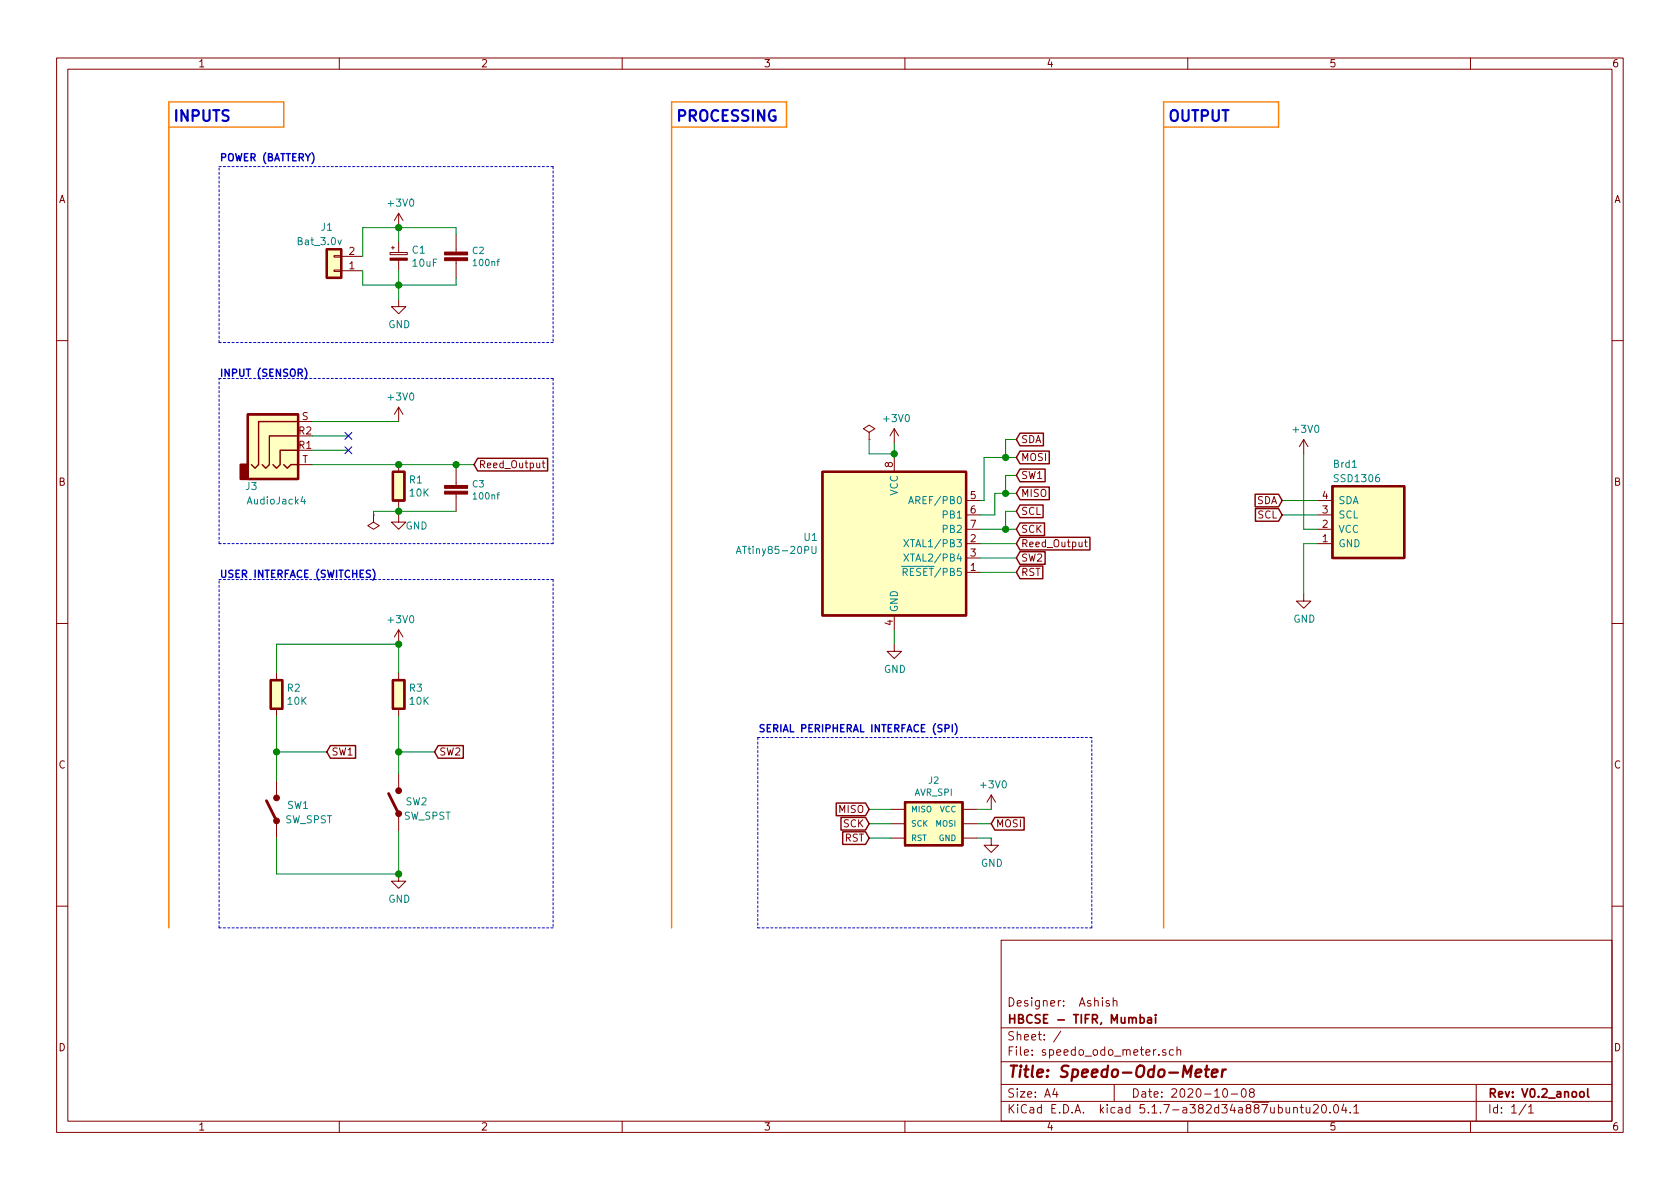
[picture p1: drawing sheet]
EESchema Schematic File Version 4
EELAYER 30 0
EELAYER END
$Descr A4 11693 8268
encoding utf-8
Sheet 1 1
Title "Speedo-Odo-Meter"
Date "2020-10-08"
Rev "V0.2_anool"
Comp "HBCSE - TIFR, Mumbai"
Comment1 "Designer:  Ashish"
Comment2 ""
Comment3 ""
Comment4 ""
$EndDescr
Text Notes 5275 5100 0    50   ~ 10
SERIAL PERIPHERAL INTERFACE (SPI)
Wire Notes Line
	5275 5125 5275 6450
Wire Notes Line
	7600 5125 5275 5125
Wire Notes Line
	7600 6450 7600 5125
Wire Notes Line
	5275 6450 7600 6450
Text Notes 8125 850  0    75   ~ 15
OUTPUT
Text Notes 4700 850  0    75   ~ 15
PROCESSING
Text Notes 1200 850  0    75   ~ 15
INPUTS
Text Notes 1525 4025 0    50   ~ 10
USER INTERFACE (SWITCHES)
Text Notes 1525 2625 0    50   ~ 10
INPUT (SENSOR)
Wire Notes Line
	1525 6450 1525 4025
Wire Notes Line
	3850 6450 1525 6450
Wire Notes Line
	3850 4025 3850 6450
Wire Notes Line
	1525 4025 3850 4025
Wire Notes Line
	1525 3775 1525 2625
Wire Notes Line
	3850 3775 1525 3775
Wire Notes Line
	3850 2625 3850 3775
Wire Notes Line
	1525 2625 3850 2625
Wire Notes Line
	1525 2375 1525 1150
Wire Notes Line
	3850 2375 1525 2375
Wire Notes Line
	3850 1150 3850 2375
Wire Notes Line
	1525 1150 3850 1150
Text Notes 1525 1125 0    50   ~ 10
POWER (BATTERY)
Wire Wire Line
	2775 1875 2775 1975
$Comp
L speedo_odo_meter:CP_Small C1
U 1 1
P 2775 1775
F 0 "C1" H 2863 1821 50  0000 L CNN
F 1 "10uF" H 2863 1730 50  0000 L CNN
F 2 "speedo-odo-meter:CP_Radial_D8.0mm_P2.50mm" H 2775 1775 50  0001 C CNN
F 3 "~" H 2775 1775 50  0001 C CNN
	1    2775 1775
	1    0    0    -1  
$EndComp
Wire Wire Line
	9075 3775 9075 4125
Wire Wire Line
	7000 3175 7075 3175
Connection ~ 7000 3175
Wire Wire Line
	7000 3050 7000 3175
Wire Wire Line
	7075 3050 7000 3050
Wire Wire Line
	7000 3675 7075 3675
Connection ~ 7000 3675
Wire Wire Line
	7000 3550 7000 3675
Wire Wire Line
	7075 3550 7000 3550
Connection ~ 7000 3425
Wire Wire Line
	7075 3425 7000 3425
Wire Wire Line
	6925 3425 6925 3575
Wire Wire Line
	7000 3425 6925 3425
Wire Wire Line
	7000 3300 7000 3425
Wire Wire Line
	7075 3300 7000 3300
Wire Wire Line
	3300 3225 3175 3225
Connection ~ 1925 5225
Wire Wire Line
	2775 5225 3025 5225
Connection ~ 2775 6075
Wire Wire Line
	1925 6075 2775 6075
Wire Wire Line
	6225 3150 6225 3175
Connection ~ 6225 3150
Wire Wire Line
	6050 3150 6225 3150
Wire Wire Line
	6050 3050 6050 3150
$Comp
L power:PWR_FLAG #FLG0102
U 1 1
P 6050 3050
F 0 "#FLG0102" H 6050 3125 50  0001 C CNN
F 1 "PWR_FLAG" H 6050 3223 50  0001 C CNN
F 2 "" H 6050 3050 50  0001 C CNN
F 3 "~" H 6050 3050 50  0001 C CNN
	1    6050 3050
	1    0    0    -1  
$EndComp
Connection ~ 2775 3550
Wire Wire Line
	2600 3550 2775 3550
NoConn ~ 2425 3125
NoConn ~ 2425 3025
Wire Wire Line
	6825 3875 7075 3875
Text GLabel 7075 3875 2    50   Input ~ 0
SW2
Wire Wire Line
	6825 3575 6925 3575
Wire Wire Line
	6850 3175 7000 3175
Wire Wire Line
	6850 3475 6850 3175
Wire Wire Line
	6825 3475 6850 3475
Text GLabel 7075 3300 2    50   Input ~ 0
SW1
Text GLabel 3025 5225 2    50   Input ~ 0
SW2
Text GLabel 2275 5225 2    50   Input ~ 0
SW1
Wire Wire Line
	2275 5225 1925 5225
Connection ~ 2775 5225
Wire Wire Line
	2775 5775 2775 6075
Wire Wire Line
	1925 5825 1925 6075
$Comp
L power:GND #PWR0112
U 1 1
P 2775 6075
F 0 "#PWR0112" H 2775 5825 50  0001 C CNN
F 1 "GND" H 2780 5902 50  0000 C CNN
F 2 "" H 2775 6075 50  0001 C CNN
F 3 "" H 2775 6075 50  0001 C CNN
	1    2775 6075
	1    0    0    -1  
$EndComp
Wire Wire Line
	2775 5375 2775 5225
Wire Wire Line
	2775 4975 2775 5225
Wire Wire Line
	1925 5425 1925 5225
Wire Wire Line
	1925 5225 1925 4975
Connection ~ 2775 4475
Wire Wire Line
	2775 4475 2775 4675
Wire Wire Line
	1925 4475 2775 4475
Wire Wire Line
	1925 4675 1925 4475
$Comp
L speedo_odo_meter-rescue:+3V0-power #PWR0111
U 1 1
P 2775 4475
F 0 "#PWR0111" H 2775 4325 50  0001 C CNN
F 1 "+3V0" H 2790 4648 50  0000 C CNN
F 2 "" H 2775 4475 50  0001 C CNN
F 3 "" H 2775 4475 50  0001 C CNN
	1    2775 4475
	1    0    0    -1  
$EndComp
$Comp
L speedo_odo_meter:R R3
U 1 1
P 2775 4825
F 0 "R3" H 2843 4871 50  0000 L CNN
F 1 "10K" H 2843 4780 50  0000 L CNN
F 2 "speedo-odo-meter:R_Axial_DIN0207_L6.3mm_D2.5mm_P7.62mm_Horizontal" V 2815 4815 50  0001 C CNN
F 3 "~" H 2775 4825 50  0001 C CNN
	1    2775 4825
	1    0    0    -1  
$EndComp
$Comp
L speedo_odo_meter:R R2
U 1 1
P 1925 4825
F 0 "R2" H 1993 4871 50  0000 L CNN
F 1 "10K" H 1993 4780 50  0000 L CNN
F 2 "speedo-odo-meter:R_Axial_DIN0207_L6.3mm_D2.5mm_P7.62mm_Horizontal" V 1965 4815 50  0001 C CNN
F 3 "~" H 1925 4825 50  0001 C CNN
	1    1925 4825
	1    0    0    -1  
$EndComp
Text GLabel 7075 3175 2    50   Input ~ 0
MOSI
Wire Wire Line
	6825 3975 7075 3975
Text GLabel 7075 3975 2    50   Input ~ 0
RST
Wire Wire Line
	6825 3675 7000 3675
Text GLabel 7075 3675 2    50   Input ~ 0
SCK
Text GLabel 7075 3425 2    50   Input ~ 0
MISO
Wire Wire Line
	6200 5825 6050 5825
Wire Wire Line
	6200 5725 6050 5725
Wire Wire Line
	6050 5625 6200 5625
Wire Wire Line
	6800 5825 6900 5825
Wire Wire Line
	6800 5725 6900 5725
Wire Wire Line
	6800 5625 6900 5625
$Comp
L power:GND #PWR0110
U 1 1
P 6900 5825
F 0 "#PWR0110" H 6900 5575 50  0001 C CNN
F 1 "GND" H 6905 5652 50  0000 C CNN
F 2 "" H 6900 5825 50  0001 C CNN
F 3 "" H 6900 5825 50  0001 C CNN
	1    6900 5825
	1    0    0    -1  
$EndComp
$Comp
L speedo_odo_meter-rescue:+3V0-power #PWR0109
U 1 1
P 6900 5625
F 0 "#PWR0109" H 6900 5475 50  0001 C CNN
F 1 "+3V0" H 6915 5798 50  0000 C CNN
F 2 "" H 6900 5625 50  0001 C CNN
F 3 "" H 6900 5625 50  0001 C CNN
	1    6900 5625
	1    0    0    -1  
$EndComp
Text GLabel 6900 5725 2    50   Input ~ 0
MOSI
Text GLabel 6050 5825 0    50   Input ~ 0
RST
Text GLabel 6050 5725 0    50   Input ~ 0
SCK
Text GLabel 6050 5625 0    50   Input ~ 0
MISO
Text GLabel 7075 3050 2    50   Input ~ 0
SDA
Text GLabel 7075 3550 2    50   Input ~ 0
SCL
Wire Wire Line
	9175 3575 8925 3575
Wire Wire Line
	9175 3475 8925 3475
Text GLabel 8925 3475 0    50   Input ~ 0
SDA
Text GLabel 8925 3575 0    50   Input ~ 0
SCL
Wire Wire Line
	9075 3675 9075 3150
Wire Wire Line
	9175 3775 9075 3775
$Comp
L power:GND #PWR0108
U 1 1
P 9075 4125
F 0 "#PWR0108" H 9075 3875 50  0001 C CNN
F 1 "GND" H 9080 3952 50  0000 C CNN
F 2 "" H 9075 4125 50  0001 C CNN
F 3 "" H 9075 4125 50  0001 C CNN
	1    9075 4125
	1    0    0    -1  
$EndComp
Wire Wire Line
	9175 3675 9075 3675
$Comp
L speedo_odo_meter-rescue:+3V0-power #PWR0107
U 1 1
P 9075 3150
F 0 "#PWR0107" H 9075 3000 50  0001 C CNN
F 1 "+3V0" H 9090 3323 50  0000 C CNN
F 2 "" H 9075 3150 50  0001 C CNN
F 3 "" H 9075 3150 50  0001 C CNN
	1    9075 3150
	1    0    0    -1  
$EndComp
Wire Wire Line
	6225 3075 6225 3150
Wire Wire Line
	6225 4475 6225 4375
$Comp
L power:GND #PWR0106
U 1 1
P 6225 4475
F 0 "#PWR0106" H 6225 4225 50  0001 C CNN
F 1 "GND" H 6230 4302 50  0000 C CNN
F 2 "" H 6225 4475 50  0001 C CNN
F 3 "" H 6225 4475 50  0001 C CNN
	1    6225 4475
	1    0    0    -1  
$EndComp
$Comp
L speedo_odo_meter-rescue:+3V0-power #PWR0105
U 1 1
P 6225 3075
F 0 "#PWR0105" H 6225 2925 50  0001 C CNN
F 1 "+3V0" H 6240 3248 50  0000 C CNN
F 2 "" H 6225 3075 50  0001 C CNN
F 3 "" H 6225 3075 50  0001 C CNN
	1    6225 3075
	1    0    0    -1  
$EndComp
Wire Wire Line
	6825 3775 7075 3775
Text GLabel 7075 3775 2    50   Input ~ 0
Reed_Output
Text GLabel 3300 3225 2    50   Input ~ 0
Reed_Output
$Comp
L speedo_odo_meter-rescue:+3V0-power #PWR0104
U 1 1
P 2775 2925
F 0 "#PWR0104" H 2775 2775 50  0001 C CNN
F 1 "+3V0" H 2790 3098 50  0000 C CNN
F 2 "" H 2775 2925 50  0001 C CNN
F 3 "" H 2775 2925 50  0001 C CNN
	1    2775 2925
	1    0    0    -1  
$EndComp
Wire Wire Line
	2775 3525 2775 3550
Wire Wire Line
	2775 2075 2775 1975
Connection ~ 2775 1975
Wire Wire Line
	3175 1975 2775 1975
Wire Wire Line
	3175 1925 3175 1975
Wire Wire Line
	3175 1575 3175 1625
Wire Wire Line
	2775 1575 3175 1575
Connection ~ 2775 1575
Wire Wire Line
	2775 1575 2775 1675
Wire Wire Line
	2525 1975 2525 1875
Wire Wire Line
	2775 1975 2525 1975
Wire Wire Line
	2525 1575 2775 1575
Wire Wire Line
	2525 1775 2525 1575
$Comp
L speedo_odo_meter:AVR_SPI_PROG_3X2NS-SparkFun-Connectors J2
U 1 1
P 6500 5725
F 0 "J2" H 6500 6029 45  0000 C CNN
F 1 "AVR_SPI" H 6500 5945 45  0000 C CNN
F 2 "speedo-odo-meter:PinHeader_2x03_P2.54mm_Vertical" H 6500 6025 20  0001 C CNN
F 3 "" H 6500 5725 50  0001 C CNN
F 4 "XXX-00000" H 6500 5956 60  0001 C CNN "Field4"
	1    6500 5725
	1    0    0    -1  
$EndComp
$Comp
L power:GND #PWR0102
U 1 1
P 2775 2075
F 0 "#PWR0102" H 2775 1825 50  0001 C CNN
F 1 "GND" H 2780 1902 50  0000 C CNN
F 2 "" H 2775 2075 50  0001 C CNN
F 3 "" H 2775 2075 50  0001 C CNN
	1    2775 2075
	1    0    0    -1  
$EndComp
$Comp
L speedo_odo_meter-rescue:+3V0-power #PWR0101
U 1 1
P 2775 1575
F 0 "#PWR0101" H 2775 1425 50  0001 C CNN
F 1 "+3V0" H 2790 1748 50  0000 C CNN
F 2 "" H 2775 1575 50  0001 C CNN
F 3 "" H 2775 1575 50  0001 C CNN
	1    2775 1575
	1    0    0    -1  
$EndComp
$Comp
L speedo_odo_meter:22PF-PTH-2.54MM-200V-5%-SparkFun-Capacitors C2
U 1 1
P 3175 1825
F 0 "C2" H 3283 1917 45  0000 L CNN
F 1 "100nf" H 3283 1833 45  0000 L CNN
F 2 "speedo-odo-meter:C_Disc_D3.8mm_W2.6mm_P2.50mm" H 3175 2075 20  0001 C CNN
F 3 "" H 3175 1825 50  0001 C CNN
F 4 "CAP-09128" H 3283 1791 60  0001 L CNN "Field4"
	1    3175 1825
	1    0    0    -1  
$EndComp
$Comp
L speedo_odo_meter:Conn_01x02 J1
U 1 1
P 2325 1875
F 0 "J1" H 2375 1575 50  0000 C CNN
F 1 "Bat_3.0v" H 2425 1675 50  0000 C CNN
F 2 "speedo-odo-meter:JST_PH_S2B-PH-K_1x02_P2.00mm_Horizontal" H 2325 1875 50  0001 C CNN
F 3 "~" H 2325 1875 50  0001 C CNN
	1    2325 1875
	-1   0    0    1   
$EndComp
$Comp
L speedo_odo_meter:AudioJack4-Connector J3
U 1 1
P 1975 3025
F 0 "J3" H 1750 2675 50  0000 C CNN
F 1 "AudioJack4" H 1925 2575 50  0000 C CNN
F 2 "speedo-odo-meter:Jack_3.5mm_PJ320E_Horizontal" H 1975 3025 50  0001 C CNN
F 3 "~" H 1975 3025 50  0001 C CNN
	1    1975 3025
	1    0    0    -1  
$EndComp
$Comp
L speedo_odo_meter:SSD1306-SSD1306-128x64_OLED Brd1
U 1 1
P 9525 3625
F 0 "Brd1" V 9925 3875 50  0000 R CNN
F 1 "SSD1306" V 9825 3875 50  0000 R CNN
F 2 "speedo-odo-meter:128x64OLED" H 9525 3875 50  0001 C CNN
F 3 "" H 9525 3875 50  0001 C CNN
	1    9525 3625
	0    -1   -1   0   
$EndComp
$Comp
L speedo_odo_meter:R R1
U 1 1
P 2775 3375
F 0 "R1" H 2843 3421 50  0000 L CNN
F 1 "10K" H 2843 3330 50  0000 L CNN
F 2 "speedo-odo-meter:R_Axial_DIN0207_L6.3mm_D2.5mm_P7.62mm_Horizontal" V 2815 3365 50  0001 C CNN
F 3 "~" H 2775 3375 50  0001 C CNN
	1    2775 3375
	1    0    0    -1  
$EndComp
$Comp
L speedo_odo_meter:SW_SPST SW2
U 1 1
P 2775 5575
F 0 "SW2" V 2775 5450 50  0000 C CNN
F 1 "SW_SPST" V 2675 5375 50  0000 C CNN
F 2 "speedo-odo-meter:SW_PUSH_6mm" H 2775 5575 50  0001 C CNN
F 3 "~" H 2775 5575 50  0001 C CNN
	1    2775 5575
	0    -1   -1   0   
$EndComp
$Comp
L speedo_odo_meter:SW_SPST SW1
U 1 1
P 1925 5625
F 0 "SW1" V 1950 5475 50  0000 C CNN
F 1 "SW_SPST" V 1850 5400 50  0000 C CNN
F 2 "speedo-odo-meter:SW_PUSH_6mm" H 1925 5625 50  0001 C CNN
F 3 "~" H 1925 5625 50  0001 C CNN
	1    1925 5625
	0    -1   -1   0   
$EndComp
$Comp
L speedo_odo_meter:ATtiny85-20PU U1
U 1 1
P 6225 3775
F 0 "U1" H 5696 3821 50  0000 R CNN
F 1 "ATtiny85-20PU" H 5696 3730 50  0000 R CNN
F 2 "speedo-odo-meter:DIP-8_W7.62mm" H 6225 3775 50  0001 C CIN
F 3 "http://ww1.microchip.com/downloads/en/DeviceDoc/atmel-2586-avr-8-bit-microcontroller-attiny25-attiny45-attiny85_datasheet.pdf" H 6225 3775 50  0001 C CNN
	1    6225 3775
	1    0    0    -1  
$EndComp
Wire Notes Line width 10 style solid rgb(255, 128, 2)
	1175 875  1975 875 
Wire Notes Line width 10 style solid rgb(255, 128, 0)
	1975 875  1975 700 
Wire Notes Line width 10 style solid rgb(255, 128, 0)
	1975 700  1175 700 
Wire Notes Line width 10 style solid rgb(255, 128, 2)
	4675 875  5475 875 
Wire Notes Line width 10 style solid rgb(255, 128, 0)
	5475 875  5475 700 
Wire Notes Line width 10 style solid rgb(255, 128, 0)
	5475 700  4675 700 
Wire Notes Line width 10 style solid rgb(255, 128, 0)
	1175 700  1175 6450
Wire Notes Line width 10 style solid rgb(255, 128, 0)
	4675 700  4675 6450
Wire Notes Line width 10 style solid rgb(255, 128, 2)
	8100 875  8900 875 
Wire Notes Line width 10 style solid rgb(255, 128, 0)
	8900 875  8900 700 
Wire Notes Line width 10 style solid rgb(255, 128, 0)
	8900 700  8100 700 
Wire Notes Line width 10 style solid rgb(255, 128, 0)
	8100 700  8100 6450
Wire Wire Line
	2175 2925 2775 2925
Wire Wire Line
	2175 3025 2425 3025
Wire Wire Line
	2175 3125 2425 3125
Wire Wire Line
	2775 3550 2775 3575
Wire Wire Line
	2600 3550 2600 3575
$Comp
L power:GND #PWR0103
U 1 1
P 2775 3575
F 0 "#PWR0103" H 2775 3325 50  0001 C CNN
F 1 "GND" H 2900 3500 50  0000 C CNN
F 2 "" H 2775 3575 50  0001 C CNN
F 3 "" H 2775 3575 50  0001 C CNN
	1    2775 3575
	1    0    0    -1  
$EndComp
$Comp
L power:PWR_FLAG #FLG0101
U 1 1
P 2600 3575
F 0 "#FLG0101" H 2600 3650 50  0001 C CNN
F 1 "PWR_FLAG" H 2600 3748 50  0001 C CNN
F 2 "" H 2600 3575 50  0001 C CNN
F 3 "~" H 2600 3575 50  0001 C CNN
	1    2600 3575
	-1   0    0    1   
$EndComp
Wire Wire Line
	2175 3225 2775 3225
Connection ~ 2775 3225
$Comp
L speedo_odo_meter:22PF-PTH-2.54MM-200V-5%-SparkFun-Capacitors C3
U 1 1
P 3175 3450
F 0 "C3" H 3283 3542 45  0000 L CNN
F 1 "100nf" H 3283 3458 45  0000 L CNN
F 2 "speedo-odo-meter:C_Disc_D3.8mm_W2.6mm_P2.50mm" H 3175 3700 20  0001 C CNN
F 3 "" H 3175 3450 50  0001 C CNN
F 4 "CAP-09128" H 3283 3416 60  0001 L CNN "Field4"
	1    3175 3450
	1    0    0    -1  
$EndComp
Wire Wire Line
	3175 3250 3175 3225
Connection ~ 3175 3225
Wire Wire Line
	3175 3225 2775 3225
Wire Wire Line
	2775 3550 3175 3550
$EndSCHEMATC
